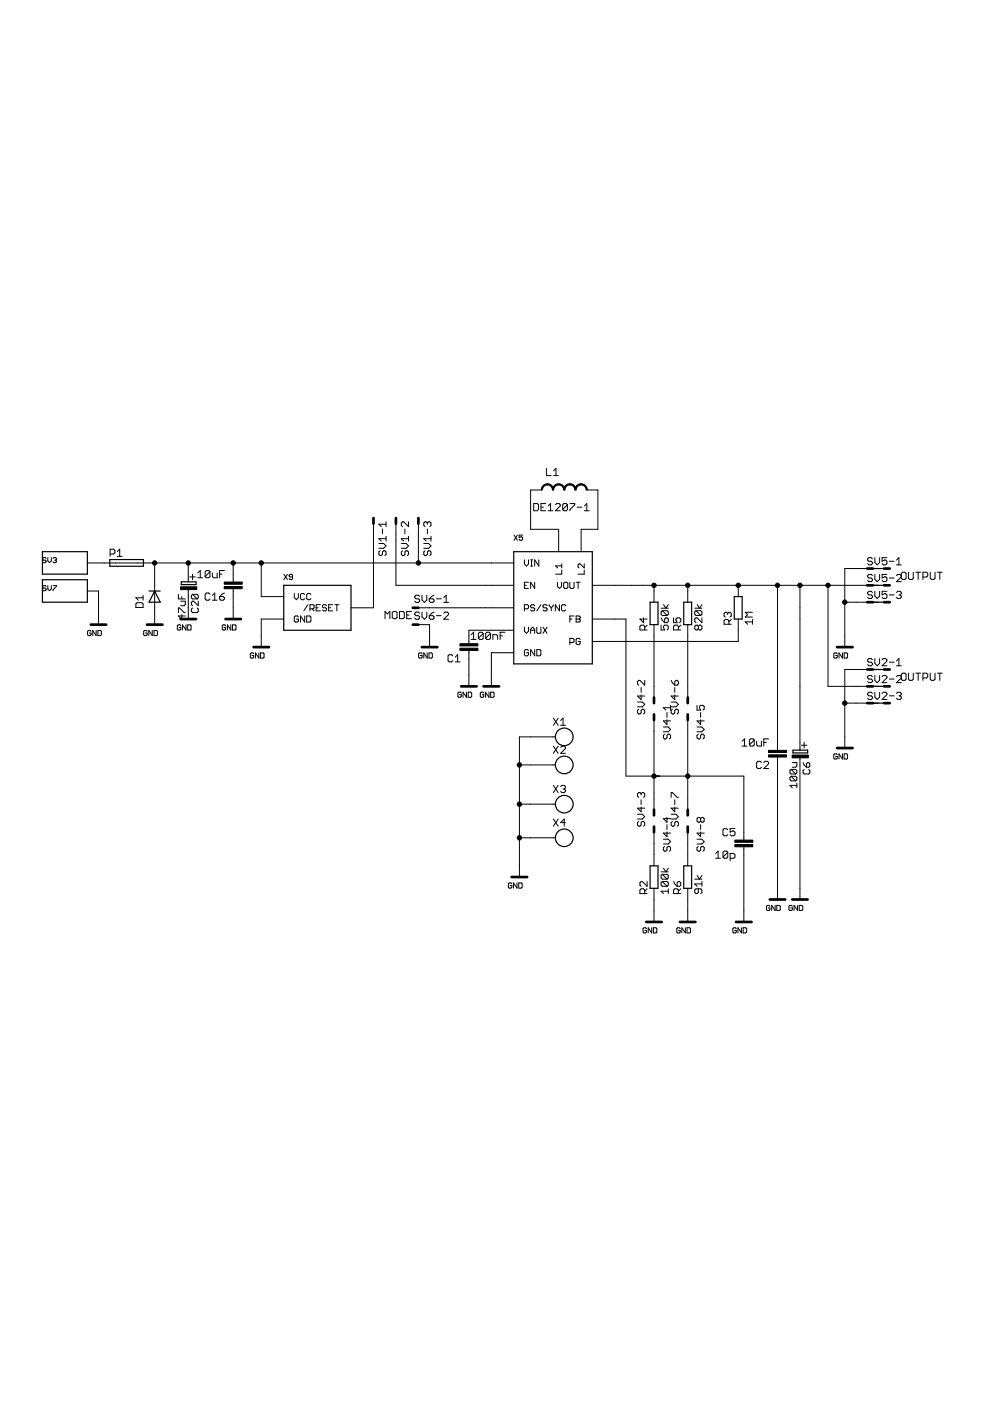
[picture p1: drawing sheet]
<?xml version="1.0" encoding="utf-8"?>
<!DOCTYPE eagle SYSTEM "eagle.dtd">
<eagle version="6.4">
<drawing>
<settings>
<setting alwaysvectorfont="yes"/>
<setting verticaltext="up"/>
</settings>
<grid distance="0.1" unitdist="inch" unit="inch" style="lines" multiple="1" display="no" altdistance="0.01" altunitdist="inch" altunit="inch"/>
<schematic xreflabel="%F%N/%S.%C%R" xrefpart="/%S.%C%R">
<libraries>
<library name="moje_hrebinky">
<symbols>
<symbol name="MA01-1">
<wire x1="1.27" y1="0" x2="2.54" y2="0" width="0.6096" layer="94"/>
<wire x1="-2.54" y1="0" x2="-1.27" y2="0" width="0.6096" layer="94"/>
<text x="-2.54" y="-2.54" size="1.778" layer="96">&gt;VALUE</text>
<text x="-2.54" y="0.762" size="1.778" layer="95">&gt;NAME</text>
<wire x1="-2.54" y1="0" x2="2.54" y2="0" width="0.254" layer="94"/>
<pin name="K" x="-5.08" y="0" visible="off" length="middle" direction="pas"/>
</symbol>
<symbol name="MA01-0">
<wire x1="-3.81" y1="0" x2="-2.54" y2="0" width="0.6096" layer="94"/>
<pin name="P$1" x="0" y="0" visible="off" length="short" direction="pas" rot="R180"/>
<text x="-3.429" y="1.143" size="1.778" layer="95">&gt;NAME</text>
</symbol>
<symbol name="MA04-3">
<wire x1="-2.54" y1="0" x2="-1.27" y2="0" width="0.6096" layer="94"/>
<pin name="P$1" x="-5.08" y="0" visible="off" length="short" direction="pas"/>
<text x="-1.27" y="-3.81" size="1.778" layer="96">&gt;VALUE</text>
<text x="-1.27" y="2.032" size="1.778" layer="95">&gt;NAME</text>
</symbol>
</symbols>
<devicesets>
<deviceset name="MA03-2" prefix="SV" uservalue="yes">
<gates>
<gate name="-1" symbol="MA01-1" x="0" y="7.62"/>
<gate name="-2" symbol="MA01-1" x="0" y="-2.54"/>
<gate name="-3" symbol="MA01-1" x="0" y="-12.7"/>
</gates>
<devices>
<device name="" package="MA03-2">
<connects>
<connect gate="-1" pin="K" pad="1 2"/>
<connect gate="-2" pin="K" pad="3 4"/>
<connect gate="-3" pin="K" pad="5 6"/>
</connects>
<technologies>
<technology name="">
<attribute name="MF" value="" constant="no"/>
<attribute name="MPN" value="" constant="no"/>
<attribute name="OC_FARNELL" value="unknown" constant="no"/>
<attribute name="OC_NEWARK" value="unknown" constant="no"/>
</technology>
</technologies>
</device>
</devices>
</deviceset>
<deviceset name="MA02-1" prefix="SV">
<gates>
<gate name="-1" symbol="MA01-0" x="2.54" y="2.54"/>
<gate name="-2" symbol="MA01-0" x="2.54" y="-2.54"/>
</gates>
<devices>
<device name="" package="MA02-1">
<connects>
<connect gate="-1" pin="P$1" pad="1"/>
<connect gate="-2" pin="P$1" pad="2"/>
</connects>
<technologies>
<technology name=""/>
</technologies>
</device>
</devices>
</deviceset>
<deviceset name="MA03-1" prefix="SV" uservalue="yes">
<gates>
<gate name="-1" symbol="MA01-0" x="0" y="5.08"/>
<gate name="-2" symbol="MA01-0" x="0" y="0"/>
<gate name="-3" symbol="MA01-0" x="0" y="-5.08"/>
</gates>
<devices>
<device name="" package="MA03-1">
<connects>
<connect gate="-1" pin="P$1" pad="1"/>
<connect gate="-2" pin="P$1" pad="2"/>
<connect gate="-3" pin="P$1" pad="3"/>
</connects>
<technologies>
<technology name="">
<attribute name="MF" value="" constant="no"/>
<attribute name="MPN" value="" constant="no"/>
<attribute name="OC_FARNELL" value="unknown" constant="no"/>
<attribute name="OC_NEWARK" value="unknown" constant="no"/>
</technology>
</technologies>
</device>
</devices>
</deviceset>
<deviceset name="MA04-3" prefix="SV" uservalue="yes">
<gates>
<gate name="-1" symbol="MA04-3" x="2.54" y="0"/>
<gate name="-2" symbol="MA04-3" x="2.54" y="2.54"/>
<gate name="-3" symbol="MA04-3" x="2.54" y="5.08"/>
<gate name="-4" symbol="MA04-3" x="2.54" y="7.62"/>
<gate name="-5" symbol="MA04-3" x="10.16" y="7.62"/>
<gate name="-6" symbol="MA04-3" x="10.16" y="5.08"/>
<gate name="-7" symbol="MA04-3" x="10.16" y="2.54"/>
<gate name="-8" symbol="MA04-3" x="10.16" y="0"/>
</gates>
<devices>
<device name="" package="MA04-2">
<connects>
<connect gate="-1" pin="P$1" pad="1"/>
<connect gate="-2" pin="P$1" pad="2"/>
<connect gate="-3" pin="P$1" pad="3"/>
<connect gate="-4" pin="P$1" pad="4"/>
<connect gate="-5" pin="P$1" pad="5"/>
<connect gate="-6" pin="P$1" pad="6"/>
<connect gate="-7" pin="P$1" pad="7"/>
<connect gate="-8" pin="P$1" pad="8"/>
</connects>
<technologies>
<technology name=""/>
</technologies>
</device>
</devices>
</deviceset>
</devicesets>
</library>
<library name="moje">
<symbols>
<symbol name="GND">
<wire x1="-1.7463" y1="-2.5401" x2="1.7463" y2="-2.5401" width="0.6096" layer="94"/>
<text x="-2.54" y="-5.08" size="1.27" layer="95">GND</text>
<pin name="GND" x="0" y="0" visible="off" length="short" direction="sup" rot="R270"/>
</symbol>
<symbol name="POJISTKA">
<wire x1="-3.81" y1="-0.762" x2="3.81" y2="-0.762" width="0.254" layer="94"/>
<wire x1="3.81" y1="0.762" x2="-3.81" y2="0.762" width="0.254" layer="94"/>
<wire x1="3.81" y1="-0.762" x2="3.81" y2="0.762" width="0.254" layer="94"/>
<wire x1="-3.81" y1="0.762" x2="-3.81" y2="-0.762" width="0.254" layer="94"/>
<wire x1="-2.54" y1="0" x2="2.54" y2="0" width="0.1524" layer="94"/>
<text x="-3.81" y="1.397" size="1.778" layer="95">&gt;NAME</text>
<text x="-3.81" y="-2.921" size="1.778" layer="96">&gt;VALUE</text>
<pin name="2" x="5.08" y="0" visible="off" length="short" direction="pas" swaplevel="1" rot="R180"/>
<pin name="1" x="-5.08" y="0" visible="off" length="short" direction="pas" swaplevel="1"/>
</symbol>
<symbol name="D-OB.">
<wire x1="-1.27" y1="-1.27" x2="1.27" y2="0" width="0.254" layer="94"/>
<wire x1="1.27" y1="0" x2="-1.27" y2="1.27" width="0.254" layer="94"/>
<wire x1="1.27" y1="1.27" x2="1.27" y2="0" width="0.254" layer="94"/>
<wire x1="-1.27" y1="1.27" x2="-1.27" y2="-1.27" width="0.254" layer="94"/>
<wire x1="1.27" y1="0" x2="1.27" y2="-1.27" width="0.254" layer="94"/>
<text x="-2.54" y="2.54" size="1.778" layer="95">&gt;NAME</text>
<text x="-2.54" y="-3.81" size="1.778" layer="96">&gt;VALUE</text>
<pin name="A" x="-2.54" y="0" visible="off" length="short" direction="pas"/>
<pin name="C" x="2.54" y="0" visible="off" length="short" direction="pas" rot="R180"/>
</symbol>
<symbol name="SROUB">
<circle x="0" y="0" radius="2" width="0.254" layer="94"/>
<wire x1="-2.54" y1="0" x2="-2.032" y2="0" width="0.1778" layer="94"/>
<text x="-2.54" y="2.54" size="1.778" layer="95">&gt;name</text>
<pin name="P$1" x="-7.62" y="0" visible="off" length="middle"/>
</symbol>
</symbols>
<devicesets>
<deviceset name="GND" prefix="GND" uservalue="yes">
<gates>
<gate name="G$1" symbol="GND" x="0" y="0"/>
</gates>
<devices>
<device name="">
<technologies>
<technology name=""/>
</technologies>
</device>
</devices>
</deviceset>
<deviceset name="POJISTKA_1812" prefix="P" uservalue="yes">
<gates>
<gate name="G$1" symbol="POJISTKA" x="0" y="0"/>
</gates>
<devices>
<device name="" package="1812">
<connects>
<connect gate="G$1" pin="1" pad="1"/>
<connect gate="G$1" pin="2" pad="2"/>
</connects>
<technologies>
<technology name=""/>
</technologies>
</device>
</devices>
</deviceset>
<deviceset name="D-OB.SMA" prefix="D" uservalue="yes">
<gates>
<gate name="G$1" symbol="D-OB." x="0" y="0"/>
</gates>
<devices>
<device name="" package="SMA">
<connects>
<connect gate="G$1" pin="A" pad="A"/>
<connect gate="G$1" pin="C" pad="K"/>
</connects>
<technologies>
<technology name=""/>
</technologies>
</device>
</devices>
</deviceset>
<deviceset name="SROUB3M" prefix="X">
<gates>
<gate name="P4" symbol="SROUB" x="0" y="0"/>
</gates>
<devices>
<device name="" package="SROUB3M">
<connects>
<connect gate="P4" pin="P$1" pad="P$1"/>
</connects>
<technologies>
<technology name=""/>
</technologies>
</device>
</devices>
</deviceset>
</devicesets>
</library>
<library name="moje_C">
<symbols>
<symbol name="C_EL">
<wire x1="-2.5473" y1="0.9547" x2="-1.2753" y2="0.9547" width="0.155" layer="94"/>
<wire x1="-1.9112" y1="1.5908" x2="-1.9112" y2="0.3188" width="0.155" layer="94"/>
<wire x1="-0.7938" y1="1.7463" x2="-0.1588" y2="1.7463" width="0.254" layer="94"/>
<wire x1="-0.1588" y1="1.7463" x2="-0.1588" y2="-1.5875" width="0.254" layer="94"/>
<wire x1="-0.1588" y1="-1.5875" x2="-0.7938" y2="-1.5875" width="0.254" layer="94"/>
<wire x1="-0.7938" y1="-1.5875" x2="-0.7938" y2="0" width="0.254" layer="94"/>
<wire x1="-0.7938" y1="0" x2="-0.7938" y2="1.7463" width="0.254" layer="94"/>
<wire x1="-1.27" y1="0" x2="-0.7938" y2="0" width="0.152" layer="94"/>
<wire x1="0.7937" y1="0" x2="1.27" y2="0" width="0.152" layer="94"/>
<text x="1.5875" y="0.635" size="1.6764" layer="95">&gt;Name</text>
<text x="1.5875" y="-0.635" size="1.6764" layer="96" rot="MR180">&gt;Value</text>
<rectangle x1="0.3175" y1="-1.7463" x2="0.9525" y2="1.905" layer="94"/>
<pin name="C_EL+" x="-2.54" y="0" visible="off" length="point" direction="pas"/>
<pin name="C_EL-" x="2.54" y="0" visible="off" length="point" direction="pas" rot="R180"/>
<wire x1="-1.27" y1="0" x2="-2.54" y2="0" width="0.127" layer="94"/>
<wire x1="1.27" y1="0" x2="2.54" y2="0" width="0.127" layer="94"/>
</symbol>
<symbol name="C">
<wire x1="0" y1="1.27" x2="0" y2="0.762" width="0.1524" layer="94"/>
<wire x1="0" y1="-1.27" x2="0" y2="-0.762" width="0.1524" layer="94"/>
<text x="1.524" y="1.651" size="1.778" layer="95">&gt;NAME</text>
<text x="1.524" y="-3.429" size="1.778" layer="96">&gt;VALUE</text>
<rectangle x1="-2.032" y1="-0.762" x2="2.032" y2="-0.254" layer="94"/>
<rectangle x1="-2.032" y1="0.254" x2="2.032" y2="0.762" layer="94"/>
<pin name="1" x="0" y="2.54" visible="off" length="point" direction="pas" swaplevel="1" rot="R270"/>
<pin name="2" x="0" y="-2.54" visible="off" length="point" direction="pas" swaplevel="1" rot="R90"/>
<wire x1="0" y1="-1.27" x2="0" y2="-2.54" width="0.127" layer="94"/>
<wire x1="0" y1="1.27" x2="0" y2="2.54" width="0.127" layer="94"/>
</symbol>
</symbols>
<devicesets>
<deviceset name="B" prefix="C" uservalue="yes">
<gates>
<gate name="G$1" symbol="C_EL" x="0" y="0"/>
</gates>
<devices>
<device name="" package="B">
<connects>
<connect gate="G$1" pin="C_EL+" pad="+"/>
<connect gate="G$1" pin="C_EL-" pad="-"/>
</connects>
<technologies>
<technology name=""/>
</technologies>
</device>
</devices>
</deviceset>
<deviceset name="C0805" prefix="C" uservalue="yes">
<gates>
<gate name="G$1" symbol="C" x="0" y="0"/>
</gates>
<devices>
<device name="" package="C0805">
<connects>
<connect gate="G$1" pin="1" pad="1"/>
<connect gate="G$1" pin="2" pad="2"/>
</connects>
<technologies>
<technology name=""/>
</technologies>
</device>
</devices>
</deviceset>
<deviceset name="C" prefix="C" uservalue="yes">
<gates>
<gate name="G$1" symbol="C_EL" x="0" y="0"/>
</gates>
<devices>
<device name="" package="C">
<connects>
<connect gate="G$1" pin="C_EL+" pad="+"/>
<connect gate="G$1" pin="C_EL-" pad="-"/>
</connects>
<technologies>
<technology name=""/>
</technologies>
</device>
</devices>
</deviceset>
</devicesets>
</library>
<library name="moje_R">
<symbols>
<symbol name="1206">
<wire x1="-2.54" y1="-0.889" x2="2.54" y2="-0.889" width="0.254" layer="94"/>
<wire x1="2.54" y1="0.889" x2="-2.54" y2="0.889" width="0.254" layer="94"/>
<wire x1="2.54" y1="-0.889" x2="2.54" y2="0.889" width="0.254" layer="94"/>
<wire x1="-2.54" y1="-0.889" x2="-2.54" y2="0.889" width="0.254" layer="94"/>
<text x="-3.81" y="1.4986" size="1.778" layer="95">&gt;NAME</text>
<text x="-3.81" y="-3.302" size="1.778" layer="96">&gt;VALUE</text>
<pin name="2" x="5.08" y="0" visible="off" length="short" direction="pas" swaplevel="1" rot="R180"/>
<pin name="1" x="-5.08" y="0" visible="off" length="short" direction="pas" swaplevel="1"/>
</symbol>
</symbols>
<devicesets>
<deviceset name="R0805" prefix="R" uservalue="yes">
<gates>
<gate name="G$1" symbol="1206" x="0" y="0"/>
</gates>
<devices>
<device name="" package="0805">
<connects>
<connect gate="G$1" pin="1" pad="1"/>
<connect gate="G$1" pin="2" pad="2"/>
</connects>
<technologies>
<technology name=""/>
</technologies>
</device>
</devices>
</deviceset>
</devicesets>
</library>
<library name="moje_io">
<symbols>
<symbol name="APX809-26SA">
<pin name="VCC" x="-12.7" y="2.54" visible="pin" length="middle" direction="in"/>
<pin name="GND" x="-12.7" y="-2.54" visible="pin" length="middle" direction="pas"/>
<pin name="/RESET" x="12.7" y="0" visible="pin" length="middle" direction="pas" rot="R180"/>
<wire x1="-7.62" y1="5.08" x2="-7.62" y2="-5.08" width="0.254" layer="94"/>
<wire x1="-7.62" y1="-5.08" x2="7.62" y2="-5.08" width="0.254" layer="94"/>
<wire x1="7.62" y1="-5.08" x2="7.62" y2="5.08" width="0.254" layer="94"/>
<wire x1="7.62" y1="5.08" x2="-7.62" y2="5.08" width="0.254" layer="94"/>
<text x="-7.62" y="7.62" size="1.27" layer="95">&gt;NAME</text>
<text x="-5.08" y="-7.62" size="1.27" layer="96">&gt;VALUE</text>
</symbol>
<symbol name="TPS63060">
<pin name="VIN" x="-12.7" y="7.62" visible="pin" length="middle" direction="in"/>
<pin name="VOUT" x="15.24" y="2.54" visible="pin" length="middle" direction="out" rot="R180"/>
<pin name="EN" x="-12.7" y="2.54" visible="pin" length="middle" direction="in"/>
<pin name="PS/SYNC" x="-12.7" y="-2.54" visible="pin" length="middle" direction="in"/>
<pin name="FB" x="15.24" y="-5.08" visible="pin" length="middle" direction="in" rot="R180"/>
<pin name="GND" x="-12.7" y="-12.7" visible="pin" length="middle" direction="pas"/>
<pin name="L1" x="2.54" y="15.24" visible="pin" length="middle" direction="pas" rot="R270"/>
<pin name="L2" x="7.62" y="15.24" visible="pin" length="middle" direction="pas" rot="R270"/>
<wire x1="-7.62" y1="10.16" x2="-7.62" y2="-15.24" width="0.254" layer="94"/>
<wire x1="-7.62" y1="-15.24" x2="10.16" y2="-15.24" width="0.254" layer="94"/>
<wire x1="10.16" y1="-15.24" x2="10.16" y2="10.16" width="0.254" layer="94"/>
<wire x1="10.16" y1="10.16" x2="-7.62" y2="10.16" width="0.254" layer="94"/>
<text x="-7.62" y="12.7" size="1.27" layer="95">&gt;NAME</text>
<text x="-7.62" y="-17.78" size="1.27" layer="96">&gt;VALUE</text>
<pin name="VAUX" x="-12.7" y="-7.62" visible="pin" length="middle" direction="in"/>
<pin name="PG" x="15.24" y="-10.16" visible="pin" length="middle" direction="in" rot="R180"/>
</symbol>
</symbols>
<devicesets>
<deviceset name="APX809-26SA" prefix="X" uservalue="yes">
<gates>
<gate name="G$1" symbol="APX809-26SA" x="0" y="0"/>
</gates>
<devices>
<device name="" package="SOT23">
<connects>
<connect gate="G$1" pin="/RESET" pad="2"/>
<connect gate="G$1" pin="GND" pad="1"/>
<connect gate="G$1" pin="VCC" pad="3"/>
</connects>
<technologies>
<technology name=""/>
</technologies>
</device>
</devices>
</deviceset>
<deviceset name="TPS63060" prefix="X" uservalue="yes">
<gates>
<gate name="G$1" symbol="TPS63060" x="0" y="0"/>
</gates>
<devices>
<device name="" package="SON10">
<connects>
<connect gate="G$1" pin="EN" pad="3"/>
<connect gate="G$1" pin="FB" pad="8"/>
<connect gate="G$1" pin="GND" pad="7 11 12 13 14 15 16 17 18 19"/>
<connect gate="G$1" pin="L1" pad="1"/>
<connect gate="G$1" pin="L2" pad="10"/>
<connect gate="G$1" pin="PG" pad="5"/>
<connect gate="G$1" pin="PS/SYNC" pad="4"/>
<connect gate="G$1" pin="VAUX" pad="6"/>
<connect gate="G$1" pin="VIN" pad="2"/>
<connect gate="G$1" pin="VOUT" pad="9"/>
</connects>
<technologies>
<technology name=""/>
</technologies>
</device>
</devices>
</deviceset>
</devicesets>
</library>
<library name="moje_L">
<symbols>
<symbol name="L">
<wire x1="-5.08" y1="0" x2="-3.81" y2="1.27" width="0.254" layer="94" curve="-90" cap="flat"/>
<wire x1="-3.81" y1="1.27" x2="-2.54" y2="0" width="0.254" layer="94" curve="-90" cap="flat"/>
<wire x1="-2.54" y1="0" x2="-1.27" y2="1.27" width="0.254" layer="94" curve="-90" cap="flat"/>
<wire x1="-1.27" y1="1.27" x2="0" y2="0" width="0.254" layer="94" curve="-90" cap="flat"/>
<wire x1="0" y1="0" x2="1.27" y2="1.27" width="0.254" layer="94" curve="-90" cap="flat"/>
<wire x1="1.27" y1="1.27" x2="2.54" y2="0" width="0.254" layer="94" curve="-90" cap="flat"/>
<wire x1="2.54" y1="0" x2="3.81" y2="1.27" width="0.254" layer="94" curve="-90" cap="flat"/>
<wire x1="3.81" y1="1.27" x2="5.08" y2="0" width="0.254" layer="94" curve="-90" cap="flat"/>
<text x="-4.445" y="-2.2225" size="1.778" layer="96">&gt;Value</text>
<text x="-4.1275" y="3.175" size="1.778" layer="95">&gt;Name</text>
<pin name="1" x="-7.62" y="0" visible="off" length="short" direction="pas" swaplevel="1"/>
<pin name="2" x="7.62" y="0" visible="off" length="short" direction="pas" swaplevel="1" rot="R180"/>
</symbol>
</symbols>
<devicesets>
<deviceset name="DE1205-10" prefix="L" uservalue="yes">
<gates>
<gate name="G$1" symbol="L" x="0" y="0"/>
</gates>
<devices>
<device name="" package="DE1205-10">
<connects>
<connect gate="G$1" pin="1" pad="P$1"/>
<connect gate="G$1" pin="2" pad="P$2"/>
</connects>
<technologies>
<technology name=""/>
</technologies>
</device>
</devices>
</deviceset>
</devicesets>
</library>
<library name="moje_konektory">
<symbols>
<symbol name="WAGO">
<wire x1="-2.54" y1="2.54" x2="-2.54" y2="-2.54" width="0.254" layer="94"/>
<wire x1="-2.54" y1="-2.54" x2="7.62" y2="-2.54" width="0.254" layer="94"/>
<wire x1="7.62" y1="-2.54" x2="7.62" y2="2.54" width="0.254" layer="94"/>
<wire x1="7.62" y1="2.54" x2="-2.54" y2="2.54" width="0.254" layer="94"/>
<pin name="P$1" x="7.62" y="0" visible="off" length="point" direction="pas"/>
<text x="-2.54" y="0" size="1.27" layer="95">&gt;NAME</text>
<text x="-2.54" y="-2.54" size="1.27" layer="95">&gt;VALUE</text>
</symbol>
</symbols>
<devicesets>
<deviceset name="WAGO256" prefix="SV" uservalue="yes">
<gates>
<gate name="G$1" symbol="WAGO" x="-2.54" y="0"/>
</gates>
<devices>
<device name="" package="WAGO256">
<connects>
<connect gate="G$1" pin="P$1" pad="1 A1"/>
</connects>
<technologies>
<technology name=""/>
</technologies>
</device>
</devices>
</deviceset>
</devicesets>
</library>
</libraries>
<attributes>
</attributes>
<variantdefs>
</variantdefs>
<classes>
<class number="0" name="default" width="0" drill="0">
</class>
</classes>
<parts>
<part name="C16" library="moje_C" deviceset="C0805" device="" value="10uF"/>
<part name="GND28" library="moje" deviceset="GND" device=""/>
<part name="GND33" library="moje" deviceset="GND" device=""/>
<part name="SV5" library="moje_hrebinky" deviceset="MA03-2" device=""/>
<part name="GND24" library="moje" deviceset="GND" device=""/>
<part name="GND35" library="moje" deviceset="GND" device=""/>
<part name="C20" library="moje_C" deviceset="B" device="" value="47uF"/>
<part name="X9" library="moje_io" deviceset="APX809-26SA" device=""/>
<part name="GND22" library="moje" deviceset="GND" device=""/>
<part name="SV6" library="moje_hrebinky" deviceset="MA02-1" device=""/>
<part name="GND1" library="moje" deviceset="GND" device=""/>
<part name="P1" library="moje" deviceset="POJISTKA_1812" device=""/>
<part name="D1" library="moje" deviceset="D-OB.SMA" device=""/>
<part name="GND2" library="moje" deviceset="GND" device=""/>
<part name="X1" library="moje" deviceset="SROUB3M" device=""/>
<part name="X2" library="moje" deviceset="SROUB3M" device=""/>
<part name="X3" library="moje" deviceset="SROUB3M" device=""/>
<part name="X4" library="moje" deviceset="SROUB3M" device=""/>
<part name="GND3" library="moje" deviceset="GND" device=""/>
<part name="R2" library="moje_R" deviceset="R0805" device="" value="100k"/>
<part name="GND8" library="moje" deviceset="GND" device=""/>
<part name="C5" library="moje_C" deviceset="C0805" device="" value="10p"/>
<part name="GND9" library="moje" deviceset="GND" device=""/>
<part name="GND10" library="moje" deviceset="GND" device=""/>
<part name="R4" library="moje_R" deviceset="R0805" device="" value="560k"/>
<part name="R5" library="moje_R" deviceset="R0805" device="" value="820k"/>
<part name="R6" library="moje_R" deviceset="R0805" device="" value="91k"/>
<part name="GND13" library="moje" deviceset="GND" device=""/>
<part name="C6" library="moje_C" deviceset="C" device="" value="100u"/>
<part name="X5" library="moje_io" deviceset="TPS63060" device=""/>
<part name="GND4" library="moje" deviceset="GND" device=""/>
<part name="C1" library="moje_C" deviceset="C0805" device="" value="100nF"/>
<part name="GND5" library="moje" deviceset="GND" device=""/>
<part name="GND6" library="moje" deviceset="GND" device=""/>
<part name="C2" library="moje_C" deviceset="C0805" device="" value="10uF"/>
<part name="R3" library="moje_R" deviceset="R0805" device="" value="1M"/>
<part name="SV1" library="moje_hrebinky" deviceset="MA03-1" device=""/>
<part name="L1" library="moje_L" deviceset="DE1205-10" device="" value="DE1207-1"/>
<part name="SV2" library="moje_hrebinky" deviceset="MA03-2" device=""/>
<part name="GND7" library="moje" deviceset="GND" device=""/>
<part name="SV4" library="moje_hrebinky" deviceset="MA04-3" device=""/>
<part name="SV3" library="moje_konektory" deviceset="WAGO256" device=""/>
<part name="SV7" library="moje_konektory" deviceset="WAGO256" device=""/>
</parts>
<sheets>
<sheet>
<plain>
<text x="77.47" y="5.08" size="1.778" layer="97">OUTPUT</text>
<text x="-39.37" y="-3.81" size="1.778" layer="91">MODE</text>
<text x="77.47" y="-17.78" size="1.778" layer="97">OUTPUT</text>
</plain>
<instances>
<instance part="C16" gate="G$1" x="-73.66" y="3.81" rot="R180"/>
<instance part="GND28" gate="G$1" x="-73.66" y="-1.27"/>
<instance part="GND33" gate="G$1" x="-15.24" y="-16.51"/>
<instance part="SV5" gate="-1" x="72.39" y="7.62"/>
<instance part="SV5" gate="-2" x="72.39" y="3.81"/>
<instance part="SV5" gate="-3" x="72.39" y="0"/>
<instance part="GND24" gate="G$1" x="64.77" y="-7.62"/>
<instance part="GND35" gate="G$1" x="-83.82" y="-1.27"/>
<instance part="C20" gate="G$1" x="-83.82" y="3.81" rot="R270"/>
<instance part="X9" gate="G$1" x="-54.61" y="-1.27" smashed="yes">
<attribute name="NAME" x="-62.23" y="5.08" size="1.27" layer="95"/>
<attribute name="VALUE" x="-59.69" y="-8.89" size="1.27" layer="96"/>
</instance>
<instance part="GND22" gate="G$1" x="-67.31" y="-7.62"/>
<instance part="SV6" gate="-1" x="-29.21" y="-1.27"/>
<instance part="SV6" gate="-2" x="-29.21" y="-5.08"/>
<instance part="GND1" gate="G$1" x="-104.14" y="-2.54"/>
<instance part="P1" gate="G$1" x="-97.79" y="8.89"/>
<instance part="D1" gate="G$1" x="-91.44" y="1.27" rot="R90"/>
<instance part="GND2" gate="G$1" x="-91.44" y="-2.54"/>
<instance part="X1" gate="P4" x="1.27" y="-30.48"/>
<instance part="X2" gate="P4" x="1.27" y="-36.83"/>
<instance part="X3" gate="P4" x="1.27" y="-45.72"/>
<instance part="X4" gate="P4" x="1.27" y="-53.34"/>
<instance part="GND3" gate="G$1" x="-8.89" y="-59.69"/>
<instance part="R2" gate="G$1" x="21.59" y="-62.23" rot="R90"/>
<instance part="GND8" gate="G$1" x="21.59" y="-69.85"/>
<instance part="C5" gate="G$1" x="41.91" y="-54.61" rot="MR0"/>
<instance part="GND9" gate="G$1" x="49.53" y="-64.77"/>
<instance part="GND10" gate="G$1" x="54.61" y="-64.77"/>
<instance part="R4" gate="G$1" x="21.59" y="-2.54" rot="R90"/>
<instance part="R5" gate="G$1" x="29.21" y="-2.54" rot="R90"/>
<instance part="R6" gate="G$1" x="29.21" y="-62.23" rot="R90"/>
<instance part="GND13" gate="G$1" x="29.21" y="-69.85"/>
<instance part="C6" gate="G$1" x="54.61" y="-34.29" rot="R270"/>
<instance part="X5" gate="G$1" x="-2.54" y="1.27"/>
<instance part="GND4" gate="G$1" x="-29.21" y="-7.62"/>
<instance part="C1" gate="G$1" x="-20.32" y="-10.16" smashed="yes" rot="R180">
<attribute name="NAME" x="-21.844" y="-11.811" size="1.778" layer="95" rot="R180"/>
<attribute name="VALUE" x="-11.684" y="-6.731" size="1.778" layer="96" rot="R180"/>
</instance>
<instance part="GND5" gate="G$1" x="-20.32" y="-16.51"/>
<instance part="GND6" gate="G$1" x="41.91" y="-69.85"/>
<instance part="C2" gate="G$1" x="49.53" y="-34.29" rot="R180"/>
<instance part="R3" gate="G$1" x="40.64" y="-1.27" rot="R90"/>
<instance part="SV1" gate="-1" x="-41.91" y="15.24" rot="R270"/>
<instance part="SV1" gate="-2" x="-36.83" y="15.24" rot="R270"/>
<instance part="SV1" gate="-3" x="-31.75" y="15.24" rot="R270"/>
<instance part="L1" gate="G$1" x="1.27" y="25.4" smashed="yes">
<attribute name="VALUE" x="-5.715" y="20.6375" size="1.778" layer="96"/>
<attribute name="NAME" x="-2.8575" y="28.575" size="1.778" layer="95"/>
</instance>
<instance part="SV2" gate="-1" x="72.39" y="-15.24"/>
<instance part="SV2" gate="-2" x="72.39" y="-19.05"/>
<instance part="SV2" gate="-3" x="72.39" y="-22.86"/>
<instance part="GND7" gate="G$1" x="64.77" y="-30.48"/>
<instance part="SV4" gate="-1" x="21.59" y="-24.13" rot="R270"/>
<instance part="SV4" gate="-2" x="21.59" y="-24.13" rot="R90"/>
<instance part="SV4" gate="-3" x="21.59" y="-49.53" rot="R90"/>
<instance part="SV4" gate="-4" x="21.59" y="-49.53" rot="R270"/>
<instance part="SV4" gate="-5" x="29.21" y="-24.13" rot="R270"/>
<instance part="SV4" gate="-6" x="29.21" y="-24.13" rot="R90"/>
<instance part="SV4" gate="-7" x="29.21" y="-49.53" rot="R90"/>
<instance part="SV4" gate="-8" x="29.21" y="-49.53" rot="R270"/>
<instance part="SV3" gate="G$1" x="-114.3" y="8.89"/>
<instance part="SV7" gate="G$1" x="-114.3" y="2.54"/>
</instances>
<busses>
</busses>
<nets>
<net name="GND" class="0">
<segment>
<pinref part="C16" gate="G$1" pin="1"/>
<pinref part="GND28" gate="G$1" pin="GND"/>
<wire x1="-73.66" y1="-1.27" x2="-73.66" y2="1.27" width="0.1524" layer="91"/>
</segment>
<segment>
<pinref part="SV5" gate="-1" pin="K"/>
<wire x1="67.31" y1="7.62" x2="64.77" y2="7.62" width="0.1524" layer="91"/>
<wire x1="64.77" y1="7.62" x2="64.77" y2="0" width="0.1524" layer="91"/>
<pinref part="SV5" gate="-3" pin="K"/>
<wire x1="64.77" y1="0" x2="64.77" y2="-7.62" width="0.1524" layer="91"/>
<wire x1="67.31" y1="0" x2="64.77" y2="0" width="0.1524" layer="91"/>
<junction x="64.77" y="0"/>
<pinref part="GND24" gate="G$1" pin="GND"/>
</segment>
<segment>
<pinref part="GND35" gate="G$1" pin="GND"/>
<wire x1="-83.82" y1="-1.27" x2="-83.82" y2="1.27" width="0.1524" layer="91"/>
<pinref part="C20" gate="G$1" pin="C_EL-"/>
</segment>
<segment>
<pinref part="X9" gate="G$1" pin="GND"/>
<pinref part="GND22" gate="G$1" pin="GND"/>
<wire x1="-67.31" y1="-7.62" x2="-67.31" y2="-3.81" width="0.1524" layer="91"/>
</segment>
<segment>
<wire x1="-104.14" y1="2.54" x2="-104.14" y2="-2.54" width="0.1524" layer="91"/>
<wire x1="-106.68" y1="2.54" x2="-104.14" y2="2.54" width="0.1524" layer="91"/>
<pinref part="GND1" gate="G$1" pin="GND"/>
<pinref part="SV7" gate="G$1" pin="P$1"/>
</segment>
<segment>
<pinref part="D1" gate="G$1" pin="A"/>
<pinref part="GND2" gate="G$1" pin="GND"/>
<wire x1="-91.44" y1="-2.54" x2="-91.44" y2="-1.27" width="0.1524" layer="91"/>
</segment>
<segment>
<pinref part="X1" gate="P4" pin="P$1"/>
<pinref part="GND3" gate="G$1" pin="GND"/>
<wire x1="-6.35" y1="-30.48" x2="-8.89" y2="-30.48" width="0.1524" layer="91"/>
<wire x1="-8.89" y1="-30.48" x2="-8.89" y2="-36.83" width="0.1524" layer="91"/>
<pinref part="X4" gate="P4" pin="P$1"/>
<wire x1="-8.89" y1="-36.83" x2="-8.89" y2="-45.72" width="0.1524" layer="91"/>
<wire x1="-8.89" y1="-45.72" x2="-8.89" y2="-53.34" width="0.1524" layer="91"/>
<wire x1="-8.89" y1="-53.34" x2="-8.89" y2="-59.69" width="0.1524" layer="91"/>
<wire x1="-6.35" y1="-53.34" x2="-8.89" y2="-53.34" width="0.1524" layer="91"/>
<pinref part="X3" gate="P4" pin="P$1"/>
<wire x1="-6.35" y1="-45.72" x2="-8.89" y2="-45.72" width="0.1524" layer="91"/>
<pinref part="X2" gate="P4" pin="P$1"/>
<wire x1="-6.35" y1="-36.83" x2="-8.89" y2="-36.83" width="0.1524" layer="91"/>
<junction x="-8.89" y="-53.34"/>
<junction x="-8.89" y="-45.72"/>
<junction x="-8.89" y="-36.83"/>
</segment>
<segment>
<pinref part="GND8" gate="G$1" pin="GND"/>
<pinref part="R2" gate="G$1" pin="1"/>
<wire x1="21.59" y1="-67.31" x2="21.59" y2="-69.85" width="0.1524" layer="91"/>
</segment>
<segment>
<pinref part="GND9" gate="G$1" pin="GND"/>
<wire x1="49.53" y1="-64.77" x2="49.53" y2="-36.83" width="0.1524" layer="91"/>
<pinref part="C2" gate="G$1" pin="1"/>
</segment>
<segment>
<pinref part="GND10" gate="G$1" pin="GND"/>
<wire x1="54.61" y1="-64.77" x2="54.61" y2="-36.83" width="0.1524" layer="91"/>
<pinref part="C6" gate="G$1" pin="C_EL-"/>
</segment>
<segment>
<pinref part="GND13" gate="G$1" pin="GND"/>
<pinref part="R6" gate="G$1" pin="1"/>
<wire x1="29.21" y1="-69.85" x2="29.21" y2="-67.31" width="0.1524" layer="91"/>
</segment>
<segment>
<pinref part="SV6" gate="-2" pin="P$1"/>
<pinref part="GND4" gate="G$1" pin="GND"/>
<wire x1="-29.21" y1="-7.62" x2="-29.21" y2="-5.08" width="0.1524" layer="91"/>
</segment>
<segment>
<pinref part="X5" gate="G$1" pin="GND"/>
<pinref part="GND33" gate="G$1" pin="GND"/>
<wire x1="-15.24" y1="-16.51" x2="-15.24" y2="-11.43" width="0.1524" layer="91"/>
</segment>
<segment>
<pinref part="C1" gate="G$1" pin="1"/>
<pinref part="GND5" gate="G$1" pin="GND"/>
<wire x1="-20.32" y1="-16.51" x2="-20.32" y2="-12.7" width="0.1524" layer="91"/>
</segment>
<segment>
<pinref part="C5" gate="G$1" pin="2"/>
<pinref part="GND6" gate="G$1" pin="GND"/>
<wire x1="41.91" y1="-69.85" x2="41.91" y2="-57.15" width="0.1524" layer="91"/>
</segment>
<segment>
<pinref part="SV2" gate="-1" pin="K"/>
<wire x1="67.31" y1="-15.24" x2="64.77" y2="-15.24" width="0.1524" layer="91"/>
<wire x1="64.77" y1="-15.24" x2="64.77" y2="-22.86" width="0.1524" layer="91"/>
<pinref part="SV2" gate="-3" pin="K"/>
<wire x1="64.77" y1="-22.86" x2="64.77" y2="-30.48" width="0.1524" layer="91"/>
<wire x1="67.31" y1="-22.86" x2="64.77" y2="-22.86" width="0.1524" layer="91"/>
<junction x="64.77" y="-22.86"/>
<pinref part="GND7" gate="G$1" pin="GND"/>
</segment>
</net>
<net name="+BAT2" class="0">
<segment>
<wire x1="-15.24" y1="8.89" x2="-31.75" y2="8.89" width="0.1524" layer="91"/>
<wire x1="-31.75" y1="8.89" x2="-67.31" y2="8.89" width="0.1524" layer="91"/>
<wire x1="-67.31" y1="8.89" x2="-73.66" y2="8.89" width="0.1524" layer="91"/>
<wire x1="-73.66" y1="8.89" x2="-83.82" y2="8.89" width="0.1524" layer="91"/>
<pinref part="C16" gate="G$1" pin="2"/>
<wire x1="-83.82" y1="8.89" x2="-91.44" y2="8.89" width="0.1524" layer="91"/>
<wire x1="-91.44" y1="8.89" x2="-92.71" y2="8.89" width="0.1524" layer="91"/>
<wire x1="-73.66" y1="6.35" x2="-73.66" y2="8.89" width="0.1524" layer="91"/>
<junction x="-73.66" y="8.89"/>
<wire x1="-83.82" y1="6.35" x2="-83.82" y2="8.89" width="0.1524" layer="91"/>
<junction x="-83.82" y="8.89"/>
<pinref part="C20" gate="G$1" pin="C_EL+"/>
<pinref part="X9" gate="G$1" pin="VCC"/>
<wire x1="-67.31" y1="8.89" x2="-67.31" y2="1.27" width="0.1524" layer="91"/>
<junction x="-67.31" y="8.89"/>
<pinref part="P1" gate="G$1" pin="2"/>
<pinref part="D1" gate="G$1" pin="C"/>
<wire x1="-91.44" y1="3.81" x2="-91.44" y2="8.89" width="0.1524" layer="91"/>
<junction x="-91.44" y="8.89"/>
<pinref part="X5" gate="G$1" pin="VIN"/>
<pinref part="SV1" gate="-3" pin="P$1"/>
<wire x1="-31.75" y1="15.24" x2="-31.75" y2="8.89" width="0.1524" layer="91"/>
<junction x="-31.75" y="8.89"/>
</segment>
</net>
<net name="N$3" class="0">
<segment>
<wire x1="-16.51" y1="3.81" x2="-15.24" y2="3.81" width="0.1524" layer="91"/>
<pinref part="X5" gate="G$1" pin="EN"/>
<wire x1="-16.51" y1="3.81" x2="-36.83" y2="3.81" width="0.1524" layer="91"/>
<wire x1="-36.83" y1="3.81" x2="-36.83" y2="13.97" width="0.1524" layer="91"/>
<pinref part="SV1" gate="-2" pin="P$1"/>
<wire x1="-36.83" y1="13.97" x2="-36.83" y2="15.24" width="0.1524" layer="91"/>
</segment>
</net>
<net name="N$4" class="0">
<segment>
<pinref part="P1" gate="G$1" pin="1"/>
<wire x1="-106.68" y1="8.89" x2="-102.87" y2="8.89" width="0.1524" layer="91"/>
<pinref part="SV3" gate="G$1" pin="P$1"/>
</segment>
</net>
<net name="N$1" class="0">
<segment>
<pinref part="X9" gate="G$1" pin="/RESET"/>
<wire x1="-41.91" y1="15.24" x2="-41.91" y2="-1.27" width="0.1524" layer="91"/>
<pinref part="SV1" gate="-1" pin="P$1"/>
</segment>
</net>
<net name="N$2" class="0">
<segment>
<pinref part="C5" gate="G$1" pin="1"/>
<wire x1="21.59" y1="-39.37" x2="22.86" y2="-39.37" width="0.1524" layer="91"/>
<wire x1="22.86" y1="-39.37" x2="21.59" y2="-39.37" width="0.1524" layer="91"/>
<wire x1="21.59" y1="-39.37" x2="29.21" y2="-39.37" width="0.1524" layer="91"/>
<wire x1="29.21" y1="-39.37" x2="41.91" y2="-39.37" width="0.1524" layer="91"/>
<wire x1="41.91" y1="-39.37" x2="41.91" y2="-52.07" width="0.1524" layer="91"/>
<wire x1="21.59" y1="-29.21" x2="21.59" y2="-39.37" width="0.1524" layer="91"/>
<wire x1="29.21" y1="-29.21" x2="29.21" y2="-39.37" width="0.1524" layer="91"/>
<junction x="21.59" y="-39.37"/>
<junction x="29.21" y="-39.37"/>
<wire x1="22.86" y1="-39.37" x2="15.24" y2="-39.37" width="0.1524" layer="91"/>
<pinref part="X5" gate="G$1" pin="FB"/>
<wire x1="12.7" y1="-3.81" x2="15.24" y2="-3.81" width="0.1524" layer="91"/>
<wire x1="15.24" y1="-3.81" x2="15.24" y2="-39.37" width="0.1524" layer="91"/>
<pinref part="SV4" gate="-2" pin="P$1"/>
<pinref part="SV4" gate="-6" pin="P$1"/>
<wire x1="21.59" y1="-43.18" x2="21.59" y2="-39.37" width="0.1524" layer="91"/>
<pinref part="SV4" gate="-4" pin="P$1"/>
<wire x1="21.59" y1="-44.45" x2="21.59" y2="-43.18" width="0.1524" layer="91"/>
<pinref part="SV4" gate="-8" pin="P$1"/>
<wire x1="29.21" y1="-44.45" x2="29.21" y2="-39.37" width="0.1524" layer="91"/>
</segment>
</net>
<net name="N$8" class="0">
<segment>
<wire x1="19.05" y1="3.81" x2="21.59" y2="3.81" width="0.1524" layer="91"/>
<wire x1="21.59" y1="3.81" x2="29.21" y2="3.81" width="0.1524" layer="91"/>
<wire x1="29.21" y1="3.81" x2="40.64" y2="3.81" width="0.1524" layer="91"/>
<wire x1="40.64" y1="3.81" x2="49.53" y2="3.81" width="0.1524" layer="91"/>
<wire x1="49.53" y1="3.81" x2="49.53" y2="-31.75" width="0.1524" layer="91"/>
<wire x1="54.61" y1="-31.75" x2="54.61" y2="-19.05" width="0.1524" layer="91"/>
<wire x1="54.61" y1="-19.05" x2="54.61" y2="-3.81" width="0.1524" layer="91"/>
<wire x1="54.61" y1="-3.81" x2="54.61" y2="-1.27" width="0.1524" layer="91"/>
<wire x1="54.61" y1="-1.27" x2="54.61" y2="3.81" width="0.1524" layer="91"/>
<wire x1="54.61" y1="3.81" x2="49.53" y2="3.81" width="0.1524" layer="91"/>
<junction x="49.53" y="3.81"/>
<pinref part="C6" gate="G$1" pin="C_EL+"/>
<wire x1="19.05" y1="3.81" x2="16.51" y2="3.81" width="0.1524" layer="91"/>
<wire x1="16.51" y1="3.81" x2="12.7" y2="3.81" width="0.1524" layer="91"/>
<pinref part="C2" gate="G$1" pin="2"/>
<pinref part="R4" gate="G$1" pin="2"/>
<wire x1="21.59" y1="2.54" x2="21.59" y2="3.81" width="0.1524" layer="91"/>
<junction x="21.59" y="3.81"/>
<pinref part="R5" gate="G$1" pin="2"/>
<wire x1="29.21" y1="2.54" x2="29.21" y2="3.81" width="0.1524" layer="91"/>
<junction x="29.21" y="3.81"/>
<pinref part="R3" gate="G$1" pin="2"/>
<junction x="40.64" y="3.81"/>
<pinref part="SV5" gate="-2" pin="K"/>
<wire x1="67.31" y1="3.81" x2="60.96" y2="3.81" width="0.1524" layer="91"/>
<pinref part="SV2" gate="-2" pin="K"/>
<wire x1="60.96" y1="3.81" x2="54.61" y2="3.81" width="0.1524" layer="91"/>
<wire x1="67.31" y1="-19.05" x2="60.96" y2="-19.05" width="0.1524" layer="91"/>
<wire x1="60.96" y1="-19.05" x2="60.96" y2="3.81" width="0.1524" layer="91"/>
<junction x="54.61" y="3.81"/>
<junction x="60.96" y="3.81"/>
<pinref part="X5" gate="G$1" pin="VOUT"/>
</segment>
</net>
<net name="N$7" class="0">
<segment>
<pinref part="R4" gate="G$1" pin="1"/>
<wire x1="21.59" y1="-7.62" x2="21.59" y2="-19.05" width="0.1524" layer="91"/>
<pinref part="SV4" gate="-1" pin="P$1"/>
</segment>
</net>
<net name="N$9" class="0">
<segment>
<pinref part="R5" gate="G$1" pin="1"/>
<wire x1="29.21" y1="-7.62" x2="29.21" y2="-19.05" width="0.1524" layer="91"/>
<pinref part="SV4" gate="-5" pin="P$1"/>
</segment>
</net>
<net name="N$13" class="0">
<segment>
<pinref part="SV6" gate="-1" pin="P$1"/>
<wire x1="-17.78" y1="-1.27" x2="-29.21" y2="-1.27" width="0.1524" layer="91"/>
<wire x1="-15.24" y1="-1.27" x2="-16.51" y2="-1.27" width="0.1524" layer="91"/>
<pinref part="X5" gate="G$1" pin="PS/SYNC"/>
<wire x1="-17.78" y1="-1.27" x2="-16.51" y2="-1.27" width="0.1524" layer="91"/>
</segment>
</net>
<net name="N$14" class="0">
<segment>
<pinref part="X5" gate="G$1" pin="VAUX"/>
<pinref part="C1" gate="G$1" pin="2"/>
<wire x1="-15.24" y1="-6.35" x2="-20.32" y2="-6.35" width="0.1524" layer="91"/>
<wire x1="-20.32" y1="-6.35" x2="-20.32" y2="-7.62" width="0.1524" layer="91"/>
</segment>
</net>
<net name="N$6" class="0">
<segment>
<wire x1="12.7" y1="-8.89" x2="40.64" y2="-8.89" width="0.1524" layer="91"/>
<wire x1="40.64" y1="-8.89" x2="40.64" y2="-6.35" width="0.1524" layer="91"/>
<pinref part="R3" gate="G$1" pin="1"/>
<pinref part="X5" gate="G$1" pin="PG"/>
</segment>
</net>
<net name="N$15" class="0">
<segment>
<pinref part="X5" gate="G$1" pin="L1"/>
<pinref part="L1" gate="G$1" pin="1"/>
<wire x1="0" y1="16.51" x2="-6.35" y2="16.51" width="0.1524" layer="91"/>
<wire x1="-6.35" y1="16.51" x2="-6.35" y2="25.4" width="0.1524" layer="91"/>
</segment>
</net>
<net name="N$16" class="0">
<segment>
<pinref part="X5" gate="G$1" pin="L2"/>
<pinref part="L1" gate="G$1" pin="2"/>
<wire x1="5.08" y1="16.51" x2="8.89" y2="16.51" width="0.1524" layer="91"/>
<wire x1="8.89" y1="16.51" x2="8.89" y2="25.4" width="0.1524" layer="91"/>
</segment>
</net>
<net name="N$5" class="0">
<segment>
<pinref part="R2" gate="G$1" pin="2"/>
<pinref part="SV4" gate="-3" pin="P$1"/>
<wire x1="21.59" y1="-57.15" x2="21.59" y2="-54.61" width="0.1524" layer="91"/>
</segment>
</net>
<net name="N$10" class="0">
<segment>
<pinref part="R6" gate="G$1" pin="2"/>
<pinref part="SV4" gate="-7" pin="P$1"/>
<wire x1="29.21" y1="-57.15" x2="29.21" y2="-54.61" width="0.1524" layer="91"/>
</segment>
</net>
</nets>
</sheet>
</sheets>
</schematic>
</drawing>
</eagle>
